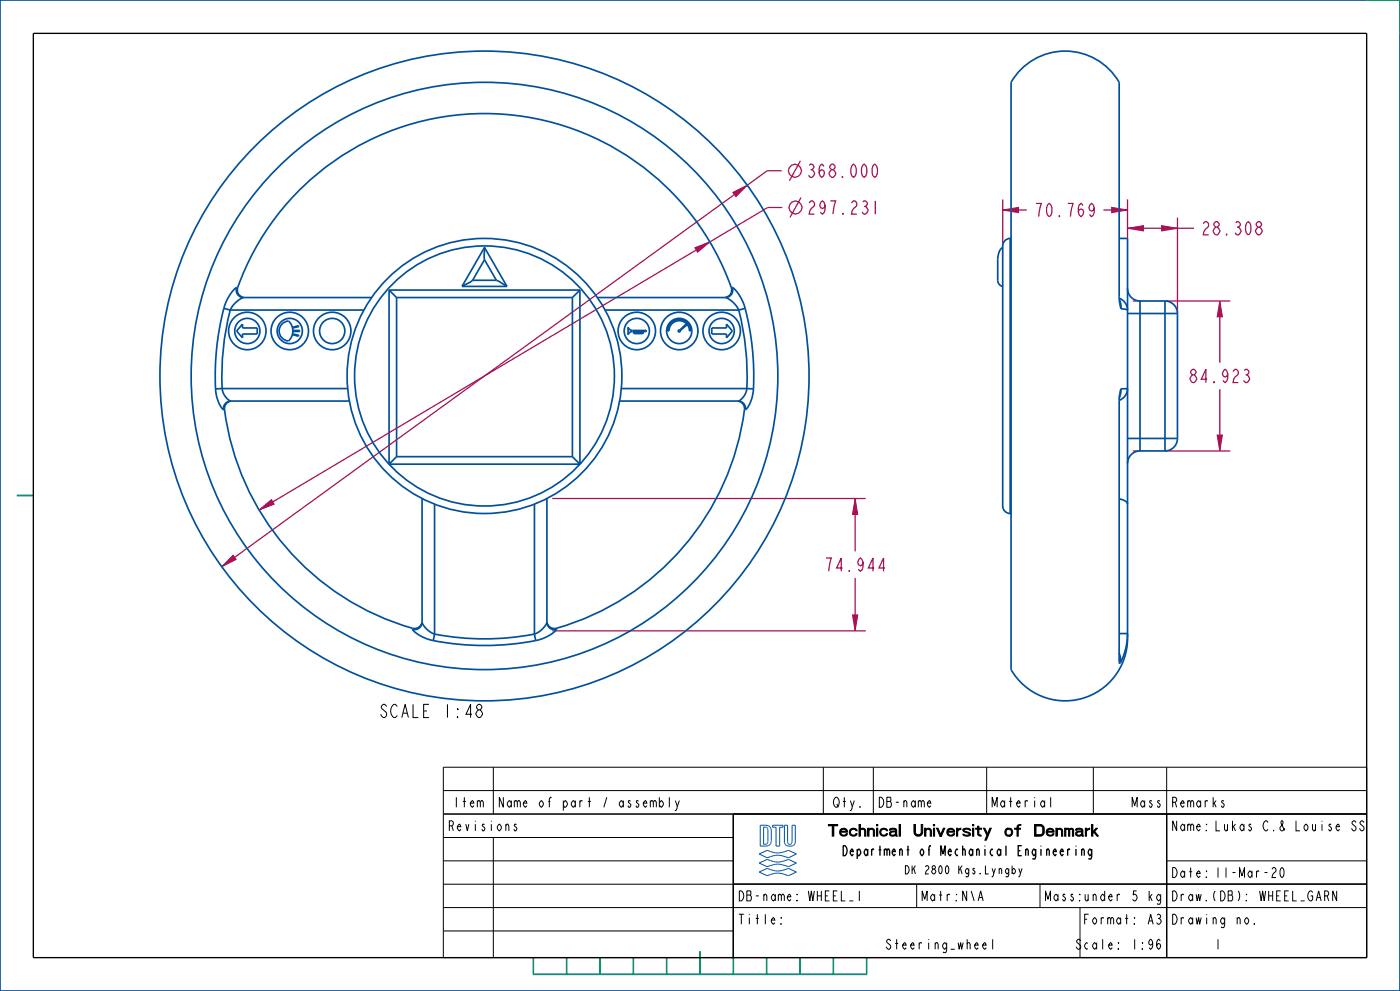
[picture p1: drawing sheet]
<svg xmlns="http://www.w3.org/2000/svg" width="420mm" height="297mm" viewBox="0 0 420 297" stroke-linecap="round" stroke-linejoin="round" font-family="sans-serif">
<path d="M280 247.1h.4v.4h-.4zM281 248.2h.4l1 2.4h-.4zM317.3 248.4a.91 .91 0 0 1 1-.1 .91 .91 0 0 1 .5 .8v1.5h-.4v-1.8l-.6-.3-.7 .4zM328.1 249.3l.3-.2 1.1 1.5h-.4zM328.8 248.2h.4l-1.4 1.7v-.5z" fill="#000"/>
<path d="M280 247.1h.4v.4h-.4zM280 248.2h.4v2.4h-.4zM281 248.2h.4l1 2.4h-.4zM317.3 248.4a.91 .91 0 0 1 1-.1 .91 .91 0 0 1 .5 .8v1.5h-.4v-1.8l-.6-.3-.7 .4zM328.1 249.3l.3-.2 1.1 1.5h-.4zM328.8 248.2h.4l-1.4 1.7v-.5z" fill="none" stroke="#000" stroke-width=".3"/>
<path d="M280.2 248.2v2.4" fill="none" stroke="#000" stroke-width=".36"/>
<path d="M327.5 255.2l-.5-.8a1.18 1.18 0 0 0 0 2l.5-.7M327.5 254.4l-.1 2.8-.1 .2h-.6l-.1-.2" fill="none" stroke="#000" stroke-width=".4"/>
<path d="M300.8 62.9l4.8-.8v1.6z" fill="#aa0f55"/>
<path d="M300.8 62.9l4.8-.8v1.6z" fill="none" stroke="#aa0f55" stroke-width=".3"/>
<path d="M333.5 62.1l4.8 .8-4.8 .8z" fill="#aa0f55"/>
<path d="M333.5 62.1l4.8 .8-4.8 .8z" fill="none" stroke="#aa0f55" stroke-width=".3"/>
<g fill="none" stroke="#aa0f55" stroke-width=".38">
<path d="M240.1 48.2l-3.3 6"/>
<circle cx="238.4" cy="51.2" r="1.95"/>
</g>
<path d="M219.8 57.7l4.4-2.2-3.4 3.5z" fill="#aa0f55"/>
<path d="M219.8 57.7l4.4-2.2-3.4 3.5z" fill="none" stroke="#aa0f55" stroke-width=".3"/>
<path d="M69.9 166.4l.9 1.3-4.3 2.1z" fill="#aa0f55"/>
<path d="M69.9 166.4l.9 1.3-4.3 2.1z" fill="none" stroke="#aa0f55" stroke-width=".3"/>
<g fill="none" stroke="#aa0f55" stroke-width=".38">
<path d="M240.3 59.2l-3.3 6"/>
<circle cx="238.6" cy="62.2" r="1.95"/>
</g>
<path d="M208.5 74.3l4.5-1.8-3.7 3.1z" fill="#aa0f55"/>
<path d="M208.5 74.3l4.5-1.8-3.7 3.1z" fill="none" stroke="#aa0f55" stroke-width=".3"/>
<path d="M77.7 152.9l3.7-3.2 .8 1.4z" fill="#aa0f55"/>
<path d="M77.7 152.9l3.7-3.2 .8 1.4z" fill="none" stroke="#aa0f55" stroke-width=".3"/>
<path d="M256.5 149.4l.8 4.8h-1.6z" fill="#aa0f55"/>
<path d="M256.5 149.4l.8 4.8h-1.6z" fill="none" stroke="#aa0f55" stroke-width=".3"/>
<path d="M255.7 184.3h1.6l-.8 4.8z" fill="#aa0f55"/>
<path d="M255.7 184.3h1.6l-.8 4.8z" fill="none" stroke="#aa0f55" stroke-width=".3"/>
<path d="M338.3 68.4l4.7-.8v1.6z" fill="#aa0f55"/>
<path d="M338.3 68.4l4.7-.8v1.6z" fill="none" stroke="#aa0f55" stroke-width=".3"/>
<path d="M348.5 67.6l4.7 .8-4.7 .8z" fill="#aa0f55"/>
<path d="M348.5 67.6l4.7 .8-4.7 .8z" fill="none" stroke="#aa0f55" stroke-width=".3"/>
<path d="M365.9 90.2l.8 4.8h-1.6z" fill="#aa0f55"/>
<path d="M365.9 90.2l.8 4.8h-1.6z" fill="none" stroke="#aa0f55" stroke-width=".3"/>
<path d="M365.1 130.4h1.6l-.8 4.7z" fill="#aa0f55"/>
<path d="M365.1 130.4h1.6l-.8 4.7z" fill="none" stroke="#aa0f55" stroke-width=".3"/>
<g fill="none" stroke="#000" stroke-width=".3">
<path d="M133 229.9h277v57.1h-277zM133 236.9h277M148 229.9v14M247 229.9v14M262 229.9v14M296 229.9v14M328 229.9v14M350 229.9v57.1M133 258h87M133 251h87M133 244h277M133 243.9h277"/>
<path d="M148 251v36M220 244v43M350 258h60M355.4 247.8l-.6-.8a1.11 1.11 0 0 0-.6 1 1.11 1.11 0 0 0 .6 1l.6-.7M355.4 247v2M133 279h87M133 272h277M133 265h277M275 265v7M312 265v7M324 272v15"/>
</g>
<g fill="none" stroke="#00509b" stroke-width=".51">
<path d="M410 0h-410v297h420v-287M145.3 74.2v3.6M145.3 74.2l-6.7 11.6M145.3 77.8l-3.5 6.2M145.3 77.8l3.6 6.2M145.3 74.2l6.8 11.6M300.8 74.2a4.5 4.5 0 0 0-1.5 3.6v6.2a1.87 1.87 0 0 0 1.5 1.8M301.5 72.1l1-.6h.6v82.4a2.25 2.25 0 0 1-2.3-2.2v-78l.1-.6zM338.3 71.5v119.8a18.7 18.7 0 0 1-13.9 18.1 18.7 18.7 0 0 1-21.1-8.7v-176a18.7 18.7 0 0 1 32.5 0v64.1l.5 3.7M67.1 92.4a80.8 80.8 0 0 0-2.4 24.1M67.1 92.4l2 .5M69.1 92.9a78.8 78.8 0 0 0-2.5 23.6"/>
<path d="M69.1 92.9h40.1M71 86.2a11.1 11.1 0 0 0-3.9 6.2M71 86.2a2.24 2.24 0 0 0 2.1 3M71.3 86.2h.1M71.3 86.2a2.25 2.25 0 0 0 1.7 2.9M71.3 86.2a78.6 78.6 0 0 1 74-52.2 78.6 78.6 0 0 1 74.1 52.2M71.3 86.2h-.3M72.7 97.1v1.2h4.5v1.8h-4.5v1.2l-1.7-2.1zM73.1 89.2a7.4 7.4 0 0 0-4 3.7M73.1 89.2h38.4M84.8 96.9l1.8-.7a4.1 4.1 0 0 1 0 6 3 3 0 0 1-2.7-2 3 3 0 0 1 .9-3.3zM87.8 98.1l1.8-.5v.3l-1.7 .4z"/>
<path d="M88 99h1.9v.3h-1.9zM116.7 86.9v52.2M116.7 86.9l2.3 2.3M116.7 86.9h57.3M119 89.2h.1M119 89.2v47.7M119 89.2h52.7M138.6 85.8h13.5M141.8 84l-3.2 1.8M141.8 84h7.1M148.9 84l3.2 1.8M171.7 89.2v47.7"/>
<path d="M171.7 89.2h.1M174 86.9l-2.3 2.3M174 86.9v52.2M179.2 89.2h38.4M181.5 92.9h40.1M190.2 99.5l2.5-.1 .3 .3-.3 .3h-2.3l-.3-.2zM190.3 99.5h2.4l.1 .2-.1 .2h-2.3zM190.4 99.4l-1.3 .1-.7 .8v-2.2l.4 .6 .6 .3 4.4-.1v.6l-1.2-.1M201.3 96.7a3.5 3.5 0 0 1 3.8-.7 3.5 3.5 0 0 1 2.1 3.2h-.3a3.1 3.1 0 0 0-3.1-3.1 3.1 3.1 0 0 0-3.1 3.1h-.4a3.5 3.5 0 0 1 1-2.5zM203.5 99l.4-.1 1.9-1.8 .2 .3-2 1.7a.3 .3 0 0 1-.3 .4 .3 .3 0 0 1-.2-.5zM213.5 98.3h4.4v-1.2l1.8 2.1-1.8 2.1v-1.2h-4.4zM217.6 89.2a7.4 7.4 0 0 1 4 3.7"/>
<path d="M219.4 86.2a2.25 2.25 0 0 1-1.8 2.9M219.4 86.2h.3M219.7 86.2a2.24 2.24 0 0 1-2.1 3M219.7 86.2a10.6 10.6 0 0 1 3.9 6.2M221.6 92.9a78.8 78.8 0 0 1 2.5 23.6M223.6 92.4a80.8 80.8 0 0 1 2.4 24.1M223.6 92.4l-2 .5M335.8 89.4a3.7 3.7 0 0 1 2.5 3.5l-2-.4M335.8 89.9l.4 1 .1 1.6M338.3 86.5a3.7 3.7 0 0 0 3.7 3.7M338.3 94h14.9M342 90.2v44.9"/>
<path d="M342 90.2h7.5M349.5 90.2a3.7 3.7 0 0 1 3.7 3.8M349.5 90.2v44.9M353.2 94v37.4M64.7 116.5a8.8 8.8 0 0 0 2.3 6.2M66.6 116.5a4.6 4.6 0 0 0 2.6 3.7M66.6 116.5h-1.9M66.6 116.5h37.7M87.9 100.1l1.7 .4v.3l-1.8-.5zM186.4 116.5h37.7M224.1 116.5a4.6 4.6 0 0 1-2.6 3.7M224.1 116.5h1.9"/>
<path d="M226 116.5a8.8 8.8 0 0 1-2.3 6.2M336.3 116.5l-.5 3.5v78.8l.5-.5M336.3 116.5h2a3.7 3.7 0 0 1-2.6 3.5M336.3 116.5l-.1 1.5-.4 1.2M67 122.7h.4M67.4 122.7a78.6 78.6 0 0 0 56.4 65.6M69.2 120.2h35.6M69.2 120.2a2.23 2.23 0 0 0-2.2 2.5M69.2 120.2a2.25 2.25 0 0 0-1.8 2.5M116.7 139.1h57.3M119 136.9h52.7M119 136.9h.1"/>
<path d="M119 136.9l-2.3 2.2M171.7 136.9h.1M171.7 136.9l2.3 2.2M185.9 120.2h35.6M221.5 120.2a2.23 2.23 0 0 1 2.2 2.5M221.5 120.2a2.25 2.25 0 0 1 1.8 2.5M223.3 122.7a78.6 78.6 0 0 1-56.4 65.6M223.7 122.7h-.4M338.3 131.4h14.9M342 135.1a3.7 3.7 0 0 0-3.7 3.8M342 135.1h7.5M353.2 131.4a3.7 3.7 0 0 1-3.7 3.7"/>
<path d="M126.6 149.4v37.1M130.4 151.1v38.9M160.3 151.1v38.9M164.1 149.4v37.1M335.8 149.5l1.8 .7 .7 .9M123.8 188.3v.3M123.8 188.3h.1M123.8 188.6a10.2 10.2 0 0 0 6.2 3.4M126.6 186.5a2.25 2.25 0 0 1-2.8 1.8M126.6 186.5l.7 1.2a6.7 6.7 0 0 0 3.1 2.3M126.6 186.5a2.24 2.24 0 0 1-2.8 2.1M130 192a80.8 80.8 0 0 0 30.7 0"/>
<path d="M130.4 190a78.8 78.8 0 0 0 29.9 0M130.4 190l-.4 2M160.3 190l.4 2M164.1 186.5l-.8 1.3a6.5 6.5 0 0 1-3 2.2M164.1 186.5a2.24 2.24 0 0 0 2.8 2.1M164.1 186.5a2.25 2.25 0 0 0 2.8 1.8M166.9 188.6a9.7 9.7 0 0 1-6.2 3.4M166.9 188.3v.3M335.8 189.9h2.5l-.1 1.4a19.1 19.1 0 0 1-1.9 7M335.8 195.7l.5 2.6"/>
<circle cx="74.2" cy="99.2" r="5.6"/>
<circle cx="74.2" cy="99.2" r="3.8"/>
<circle cx="86.9" cy="99.2" r="5.6"/>
<circle cx="86.9" cy="99.2" r="3.8"/>
<circle cx="99.7" cy="99.2" r="5.6"/>
<circle cx="99.7" cy="99.2" r="3.8"/>
<circle cx="191" cy="99.2" r="5.6"/>
<circle cx="191" cy="99.2" r="3.8"/>
<circle cx="203.8" cy="99.2" r="5.6"/>
<circle cx="203.8" cy="99.2" r="3.8"/>
<circle cx="216.5" cy="99.2" r="5.6"/>
<circle cx="216.5" cy="99.2" r="3.8"/>
<circle cx="145.3" cy="112.7" r="97.4"/>
<circle cx="145.3" cy="112.7" r="88"/>
<circle cx="145.3" cy="112.7" r="41.2"/>
<circle cx="145.3" cy="112.7" r="39"/>
</g>
<path d="M410 0h10v10M5 148.5h5M160 287v5h100v-5M170 287v5M180 287v5M190 287v5M200 287v5M210 285.1v6.9M220 287v5M230 287v5M240 287v5M250 287v5" fill="none" stroke="#00915f" stroke-width=".51"/>
<path d="M227.7 258.7l2.4-1.1a6.8 6.8 0 0 0 6.5 0l2.3 1.1-2.3 1a7 7 0 0 0-6.5 0zM227.7 255.9l2.4-1.1a6.8 6.8 0 0 0 6.5 0l2.3 1.1-2.3 1.2a7 7 0 0 0-6.5 0zM228.1 247.3a4.1 4.1 0 0 1 2.7 .3l.6 1.1v3.1a1.51 1.51 0 0 1-1.7 1.8h-1.6zM229.1 247.9h.5a.82 .82 0 0 1 .8 1.1l-.1 3.7-.5 .3h-.7zM231.8 247.3h3.1v.6h-1v5.7h-1.1v-5.7h-1zM235.3 247.3h1v5a.71 .71 0 0 0 .8 .7 .71 .71 0 0 0 .5-1v-4.7h1v5a1.74 1.74 0 0 1-1.6 1.3 1.74 1.74 0 0 1-1.7-1zM227.7 261.3l2.4-1a7 7 0 0 0 6.5 0l2.3 1-2.3 1.1a7 7 0 0 0-6.5 0z" fill="none" stroke="#00509b" stroke-width=".3"/>
<g fill="none" stroke="#aa0f55" stroke-width=".38">
<path d="M234.5 51.2h-4.4l-163.6 118.6M300.8 59.8v13.9M338.3 59.8v11.7M234.7 62.2h-4.4l-152.6 90.7M300.8 62.9h7.2M331 62.9h7.3M338.3 68.4h19.9M353.2 65.2v28.8M339.8 90.2h2.2M349.5 90.2h19.6M365.9 90.2v18.5M365.9 116.6v18.5"/>
<path d="M339.8 135.1h2.2M349.5 135.1h19.6M165.7 149.4h94M256.5 149.4v15.9M256.5 173.2v15.9M165.7 189.1h94"/>
</g>
<path d="M10 10h400v277h-400zM350 243.9v43.1M410 243.9h-190v43.1M410 264.9h-190" fill="none" stroke="#000" stroke-width=".4"/>
<!-- layer: 02___PRT_ALL_AXES -->
<path d="M303.1 71.5h.2M335.8 71.5h2.5M303.1 153.9h.2" fill="none" stroke="#00509b" stroke-width=".51"/>
<g font-size="5.2" fill="#aa0f55">
<text x="241.8" y="53.2">368.000</text>
<text x="242" y="64.2">297.231</text>
<text x="310" y="64.9">70.769</text>
<text x="360.2" y="70.4">28.308</text>
<text x="356.4" y="114.7">84.923</text>
<text x="247" y="171.2">74.944</text>
</g>
<text font-size="5.2" x="114.1" y="215.1">SCALE 1:48</text>
<g font-size="4.6">
<text x="248.5" y="250.6">Technical</text>
<text x="282.6" y="250.6">University</text>
<text x="320.2" y="250.6">of</text>
</g>
<g font-size="3.9">
<text x="135.8" y="241.9">Item</text>
<text x="149.2" y="241.9">Name of part / assembly</text>
<text x="249.8" y="241.9">Qty.</text>
<text x="263.2" y="241.9">DB-name</text>
<text x="297.2" y="241.9">Material</text>
<text x="339.4" y="241.9">Mass</text>
<text x="351.2" y="241.9">Remarks</text>
<text x="134.2" y="249">Revisions</text>
<text x="351.2" y="249">Name: Lukas C.&amp; Louise SS</text>
<text x="252.4" y="256.4">Department of Mechanical Engineering</text>
<text x="351.2" y="263">Date: 11-Mar-20</text>
<text x="221.2" y="270">DB-name: WHEEL_1</text>
<text x="276.3" y="270">Matr:N\A</text>
<text x="313.2" y="270">Mass:under 5 kg</text>
<text x="351.2" y="270">Draw.(DB):</text>
<text x="377.6" y="270">WHEEL_GARN</text>
<text x="221.2" y="277">Title:</text>
<text x="325.4" y="277">Format: A3</text>
<text x="351.2" y="277">Drawing no.</text>
<text x="265.8" y="284.5">Steering_wheel</text>
<text x="322.8" y="284.5">Scale: 1:96</text>
<text x="364.2" y="284.5">1</text>
</g>
<text font-size="3.3" x="271.1" y="261.9">DK 2800 Kgs.Lyngby</text>
</svg>
